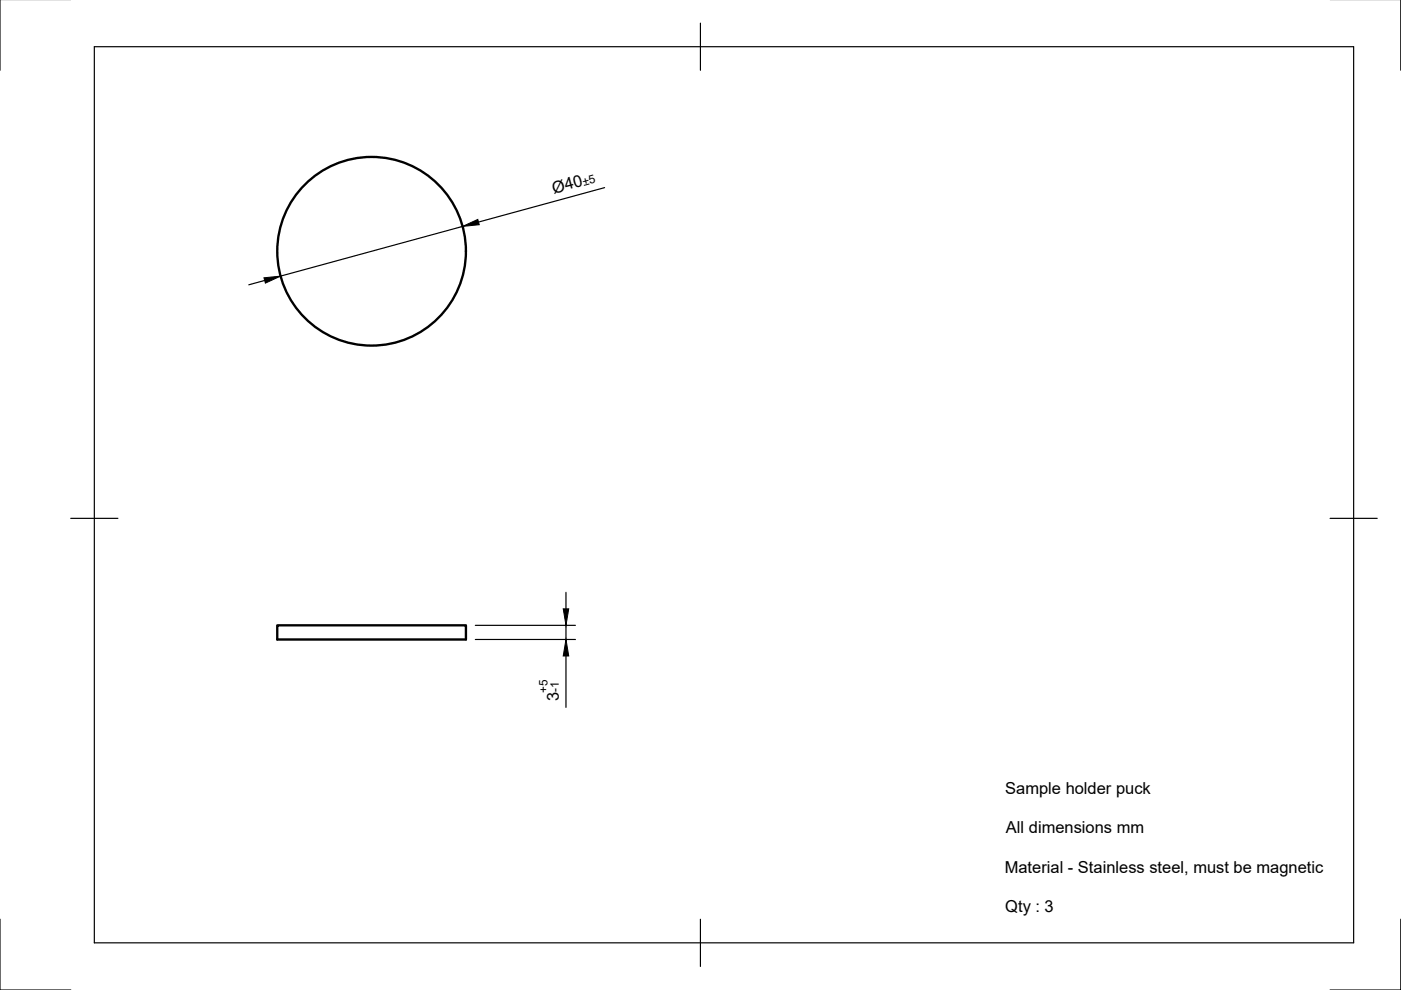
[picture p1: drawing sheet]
<svg xmlns="http://www.w3.org/2000/svg" width="297mm" height="210mm" viewBox="0 0 297 210" stroke-linecap="round" stroke-linejoin="round" font-family="sans-serif">
<!-- layer: Visible -->
<g fill="none" stroke="#000" stroke-width=".5">
<path d="M58.8 132.6h40v3h-40z"/>
<circle cx="78.8" cy="53.3" r="20"/>
</g>
<!-- layer: Border -->
<path d="M0 -.1v15M297 -.1v15M20 9.9h267v190h-267zM148.5 4.9v10M15 109.9h10M282 109.9h10M0 194.9v15h15M148.5 194.9v10M297 194.9v15h-15" fill="none" stroke="#000" stroke-width=".25"/>
<!-- layer: Dimensions -->
<path d="M128.2 39.8l-26.7 7.3M56.1 59.5l-3.4 .9M98.1 48l-38.6 10.5M100.8 132.6h21.2M100.8 135.6h21.2M120 125.6v3.5M120 132.6v3M120 139.1v10.9" fill="none" stroke="#000" stroke-width=".25"/>
<path d="M56 58.9l3.5-.4-3.2 1.5zM98.1 48l3.2-1.5 .3 1.1zM119.4 129.1h1.2l-.6 3.5zM120 135.6l.6 3.5h-1.2z" fill="#000" stroke="#000" stroke-width=".21"/>
<g font-size="3.5">
<text x="117.4" y="41.1" transform="rotate(-15 117.4 41.1)">Ø40</text>
<text x="118.5" y="148.6" transform="rotate(-90 118.5 148.6)">3</text>
<text x="213.1" y="168.3">Sample holder puck</text>
<text x="213.3" y="176.6">All dimensions mm</text>
<text x="213" y="185">Material - Stainless steel, must be magnetic</text>
<text x="213.1" y="193.4">Qty : 3</text>
</g>
<g font-size="2.5">
<text x="123.8" y="39.3" transform="rotate(-15 123.8 39.3)">±5</text>
<text x="116.1" y="146.8" transform="rotate(-90 116.1 146.8)">+5</text>
<text x="118.5" y="146.8" transform="rotate(-90 118.5 146.8)">-1</text>
</g>
</svg>
